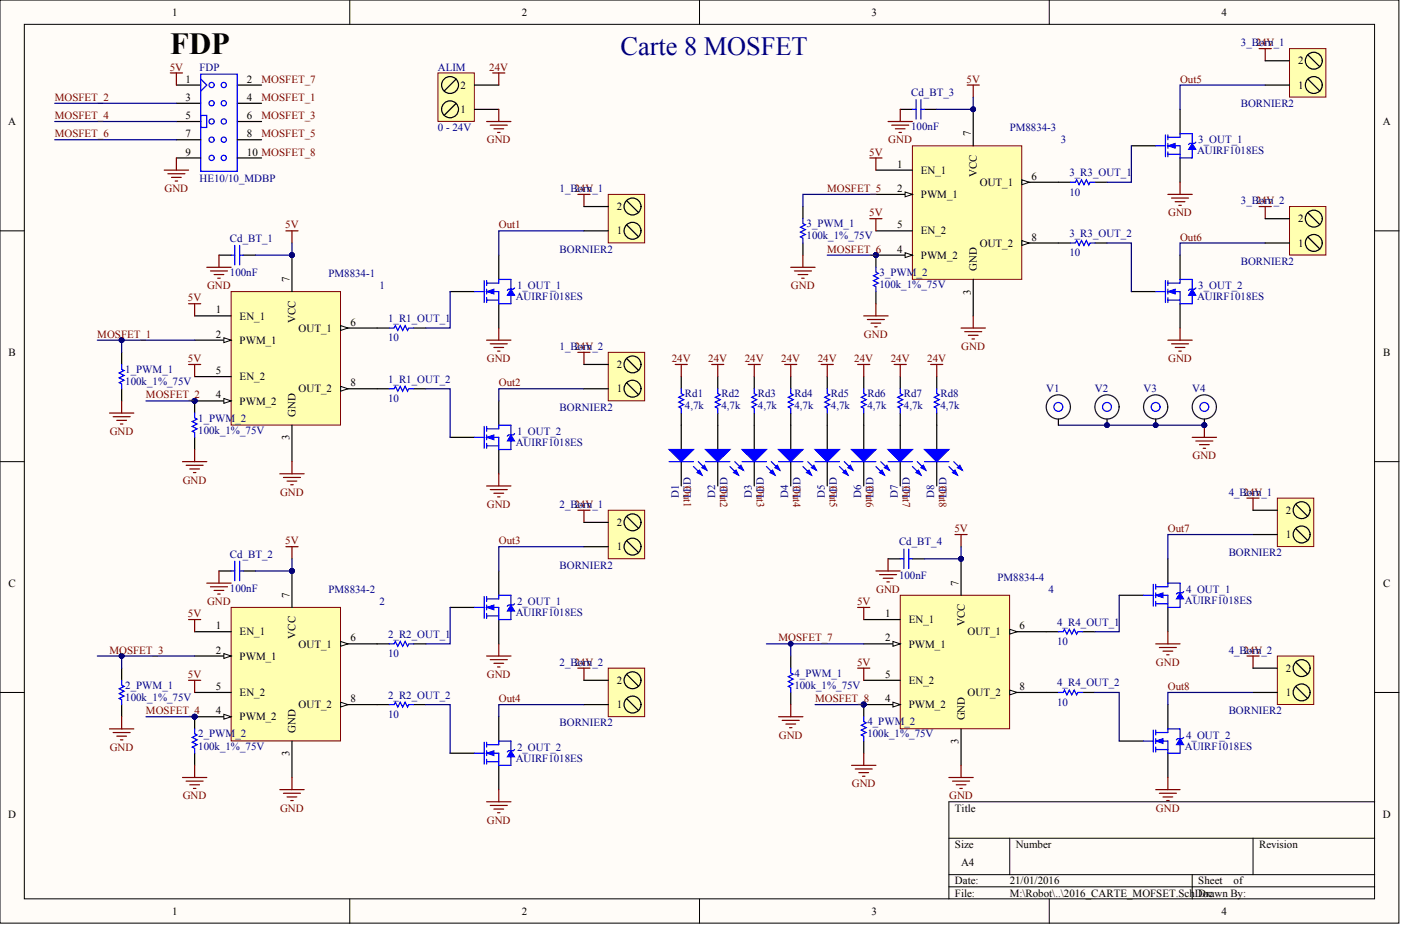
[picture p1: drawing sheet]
# Altium project 2016_CARTE_MOFSET.PRJPCB
1 sheet, 62 parts. Net scope: global (net labels, ports and power ports of the same name join across sheets).
Board file: 2016_CARTE_MOFSET.PCBDOC

## Sheet 2016_CARTE_MOFSET.SchDoc
size A4

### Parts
1  PM8834-1  [SO8_N]
1_Born_1  BORNIER2  [BORNIER2]
1_Born_2  BORNIER2  [BORNIER2]
1_OUT_1  AUIRF1018ES  [D2PAK_GROS_PAD]
1_OUT_2  AUIRF1018ES  [D2PAK_GROS_PAD]
1_PWM_1  100k_1%_75V  [R1206_N]
1_PWM_2  100k_1%_75V  [R1206_N]
1_R1_OUT_1  10  [R1206_N]
1_R1_OUT_2  10  [R1206_N]
2  PM8834-2  [SO8_N]
2_Born_1  BORNIER2  [BORNIER2]
2_Born_2  BORNIER2  [BORNIER2]
2_OUT_1  AUIRF1018ES  [D2PAK_GROS_PAD]
2_OUT_2  AUIRF1018ES  [D2PAK_GROS_PAD]
2_PWM_1  100k_1%_75V  [R1206_N]
2_PWM_2  100k_1%_75V  [R1206_N]
2_R2_OUT_1  10  [R1206_N]
2_R2_OUT_2  10  [R1206_N]
3  PM8834-3  [SO8_N]
3_Born_1  BORNIER2  [BORNIER2]
3_Born_2  BORNIER2  [BORNIER2]
3_OUT_1  AUIRF1018ES  [D2PAK_GROS_PAD]
3_OUT_2  AUIRF1018ES  [D2PAK_GROS_PAD]
3_PWM_1  100k_1%_75V  [R1206_N]
3_PWM_2  100k_1%_75V  [R1206_N]
3_R3_OUT_1  10  [R1206_N]
3_R3_OUT_2  10  [R1206_N]
4  PM8834-4  [SO8_N]
4_Born_1  BORNIER2  [BORNIER2]
4_Born_2  BORNIER2  [BORNIER2]
4_OUT_1  AUIRF1018ES  [D2PAK_GROS_PAD]
4_OUT_2  AUIRF1018ES  [D2PAK_GROS_PAD]
4_PWM_1  100k_1%_75V  [R1206_N]
4_PWM_2  100k_1%_75V  [R1206_N]
4_R4_OUT_1  10  [R1206_N]
4_R4_OUT_2  10  [R1206_N]
ALIM  0 - 24V  [BORNIER2_FEM_COUDE]
Cd_BT_1  100nF  [C0805_N]
Cd_BT_2  100nF  [C0805_N]
Cd_BT_3  100nF  [C0805_N]
Cd_BT_4  100nF  [C0805_N]
D1  LED  [LED_0805]
D2  LED  [LED_0805]
D3  LED  [LED_0805]
D4  LED  [LED_0805]
D5  LED  [LED_0805]
D6  LED  [LED_0805]
D7  LED  [LED_0805]
D8  LED  [LED_0805]
FDP  Type: HE10/10_MDBP  [HE10/10_M_D_BP]  (hidden comment: HE10/10_MALE_DROIT_BAS_PROFIL)
Rd1  4,7k  [R1206_N]
Rd2  4,7k  [R1206_N]
Rd3  4,7k  [R1206_N]
Rd4  4,7k  [R1206_N]
Rd5  4,7k  [R1206_N]
Rd6  4,7k  [R1206_N]
Rd7  4,7k  [R1206_N]
Rd8  4,7k  [R1206_N]
V1  Entretoise WURTH CMS  [ENTRETOISE_CMS]  (value not drawn)
V2  Entretoise WURTH CMS  [ENTRETOISE_CMS]  (value not drawn)
V3  Entretoise WURTH CMS  [ENTRETOISE_CMS]  (value not drawn)
V4  Entretoise WURTH CMS  [ENTRETOISE_CMS]  (value not drawn)

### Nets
5V: 1.1(EN_1) 1.5(EN_2) 1.7(VCC) 2.1(EN_1) 2.5(EN_2) 2.7(VCC) 3.1(EN_1) 3.5(EN_2) 3.7(VCC) 4.1(EN_1) 4.5(EN_2) 4.7(VCC) Cd_BT_1.2 Cd_BT_2.2 Cd_BT_3.2 Cd_BT_4.2 FDP.1
24V: 1_Born_1.2 1_Born_2.2 2_Born_1.2 2_Born_2.2 3_Born_1.2 3_Born_2.2 4_Born_1.2 4_Born_2.2 ALIM.2 Rd1.1 Rd2.1 Rd3.1 Rd4.1 Rd5.1 Rd6.1 Rd7.1 Rd8.1
GND: 1.3(GND) 1_OUT_1.3(S) 1_OUT_2.3(S) 1_PWM_1.1 1_PWM_2.1 2.3(GND) 2_OUT_1.3(S) 2_OUT_2.3(S) 2_PWM_1.1 2_PWM_2.1 3.3(GND) 3_OUT_1.3(S) 3_OUT_2.3(S) 3_PWM_1.1 3_PWM_2.1 4.3(GND) 4_OUT_1.3(S) 4_OUT_2.3(S) 4_PWM_1.1 4_PWM_2.1 ALIM.1 Cd_BT_1.1 Cd_BT_2.1 Cd_BT_3.1 Cd_BT_4.1 FDP.9 V1.1 V2.1 V3.1 V4.1
MOSFET_1: 1.2(PWM_1) 1_PWM_1.2 FDP.4
MOSFET_2: 1.4(PWM_2) 1_PWM_2.2 FDP.3
MOSFET_3: 2.2(PWM_1) 2_PWM_1.2 FDP.6
MOSFET_4: 2.4(PWM_2) 2_PWM_2.2 FDP.5
MOSFET_5: 3.2(PWM_1) 3_PWM_1.2 FDP.8
MOSFET_6: 3.4(PWM_2) 3_PWM_2.2 FDP.7
MOSFET_7: 4.2(PWM_1) 4_PWM_1.2 FDP.2
MOSFET_8: 4.4(PWM_2) 4_PWM_2.2 FDP.10
Out1: 1_Born_1.1 1_OUT_1.2(D) D1.2(K)
Out2: 1_Born_2.1 1_OUT_2.2(D) D2.2(K)
Out3: 2_Born_1.1 2_OUT_1.2(D) D3.2(K)
Out4: 2_Born_2.1 2_OUT_2.2(D) D4.2(K)
Out5: 3_Born_1.1 3_OUT_1.2(D) D5.2(K)
Out6: 3_Born_2.1 3_OUT_2.2(D) D6.2(K)
Out7: 4_Born_1.1 4_OUT_1.2(D) D7.2(K)
Out8: 4_Born_2.1 4_OUT_2.2(D) D8.2(K)
Net1_6: 1.6(OUT_1) 1_R1_OUT_1.1
Net1_8: 1.8(OUT_2) 1_R1_OUT_2.1
Net1_OUT_1_1: 1_OUT_1.1(G) 1_R1_OUT_1.2
Net1_OUT_2_1: 1_OUT_2.1(G) 1_R1_OUT_2.2
Net2_6: 2.6(OUT_1) 2_R2_OUT_1.1
Net2_8: 2.8(OUT_2) 2_R2_OUT_2.1
Net2_OUT_1_1: 2_OUT_1.1(G) 2_R2_OUT_1.2
Net2_OUT_2_1: 2_OUT_2.1(G) 2_R2_OUT_2.2
Net3_6: 3.6(OUT_1) 3_R3_OUT_1.1
Net3_8: 3.8(OUT_2) 3_R3_OUT_2.1
Net3_OUT_1_1: 3_OUT_1.1(G) 3_R3_OUT_1.2
Net3_OUT_2_1: 3_OUT_2.1(G) 3_R3_OUT_2.2
Net4_6: 4.6(OUT_1) 4_R4_OUT_1.1
Net4_8: 4.8(OUT_2) 4_R4_OUT_2.1
Net4_OUT_1_1: 4_OUT_1.1(G) 4_R4_OUT_1.2
Net4_OUT_2_1: 4_OUT_2.1(G) 4_R4_OUT_2.2
NetD1_1: D1.1(A) Rd1.2
NetD2_1: D2.1(A) Rd2.2
NetD3_1: D3.1(A) Rd3.2
NetD4_1: D4.1(A) Rd4.2
NetD5_1: D5.1(A) Rd5.2
NetD6_1: D6.1(A) Rd6.2
NetD7_1: D7.1(A) Rd7.2
NetD8_1: D8.1(A) Rd8.2

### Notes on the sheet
- (near FDP) FDP
- Carte 8 MOSFET
